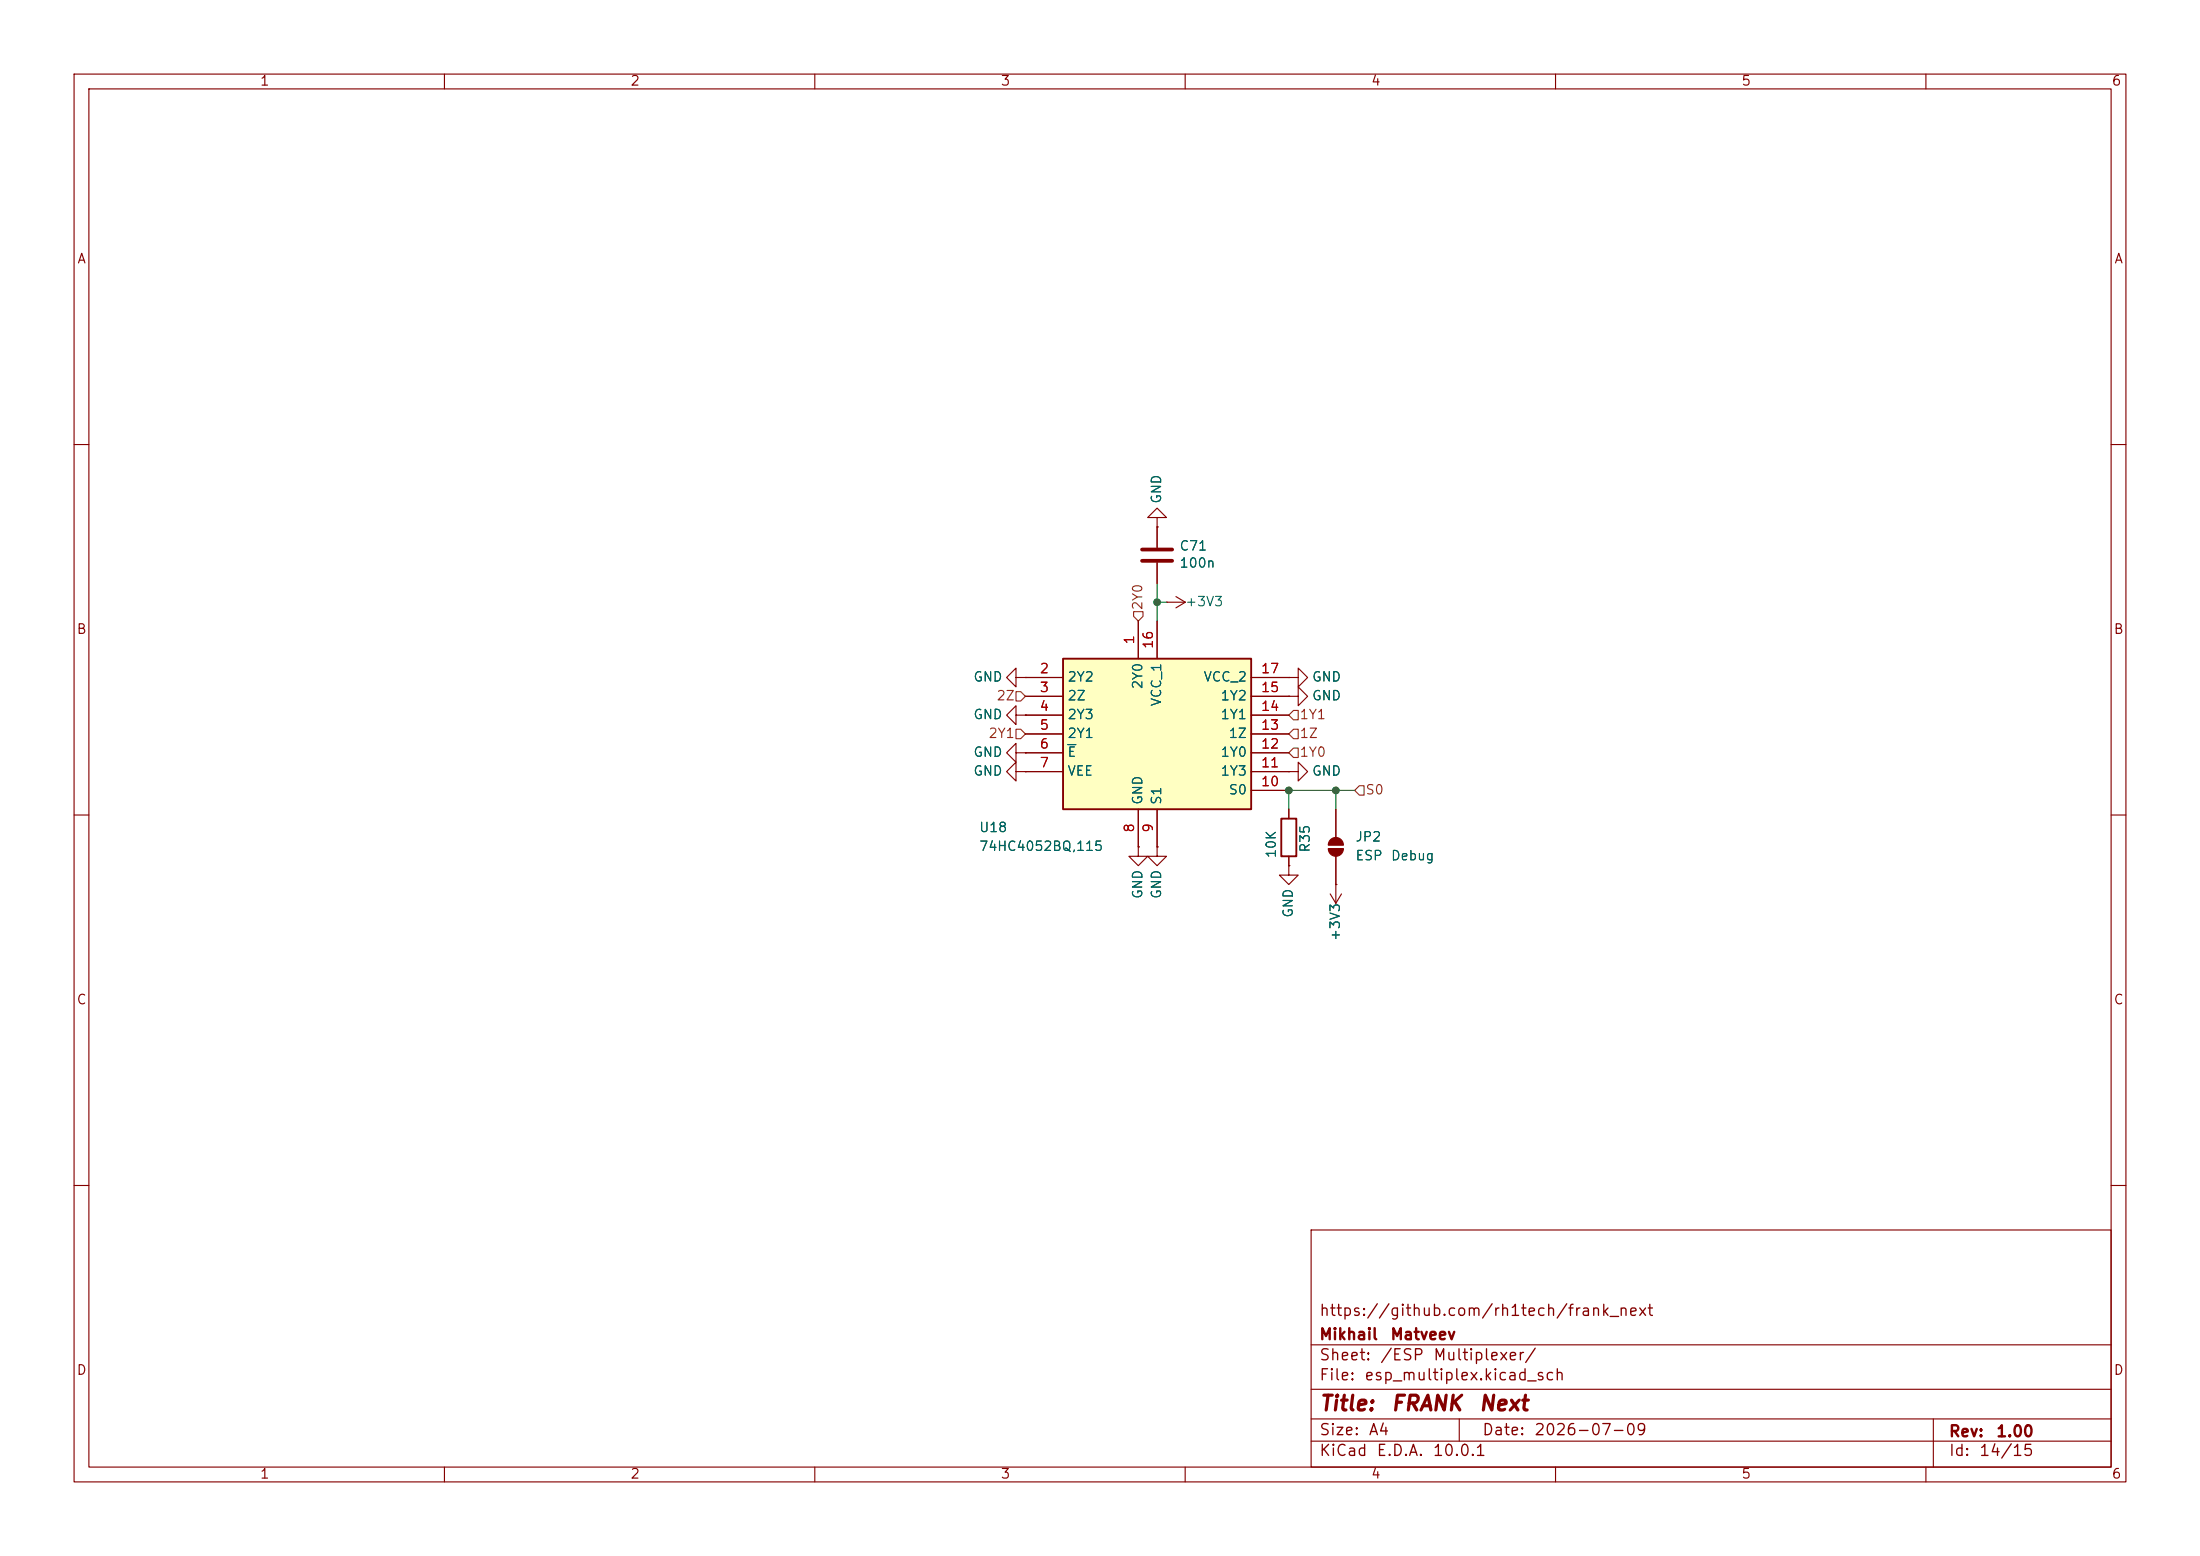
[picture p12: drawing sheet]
(kicad_sch
 (version 20260306)
 (generator "eeschema")
 (generator_version "10.0")
 (paper "A4")
 (title_block
  (title "${NAME}")
  (date "${DATE}")
  (rev "${VERSION}")
  (company "Mikhail Matveev")
  (comment 1 "https://github.com/rh1tech/frank_next"))
 (lib_symbols
  (symbol "FRANK:+3V3"
   (power global)
   (pin_numbers (hide yes))
   (pin_names
    (offset 0) (hide yes)) (exclude_from_sim no) (in_bom yes) (on_board yes)
   (in_pos_files yes)
   (duplicate_pin_numbers_are_jumpers no)
   (property "Reference" "#PWR" (at 0 -3.81 0) (show_name no) (do_not_autoplace no) (hide yes) (effects (font (size 1.27 1.27))))
   (property "Value" "+3V3" (at 0 3.556 0) (show_name no) (do_not_autoplace no) (effects (font (size 1.27 1.27))))
   (property "Footprint" "" (at 0 0 0) (show_name no) (do_not_autoplace no) (hide yes) (effects (font (size 1.27 1.27))))
   (property "Datasheet" "" (at 0 0 0) (show_name no) (do_not_autoplace no) (hide yes) (effects (font (size 1.27 1.27))))
   (property "Description" "Power symbol creates a global label with name \"+3V3\"" (at 0 0 0) (show_name no) (do_not_autoplace no) (hide yes) (effects (font (size 1.27 1.27))))
   (symbol "+3V3_0_1"
    (polyline (pts (xy -0.762 1.27) (xy 0 2.54)) (stroke (width 0) (type default)) (fill (type none)))
    (polyline (pts (xy 0 2.54) (xy 0.762 1.27)) (stroke (width 0) (type default)) (fill (type none)))
    (polyline (pts (xy 0 0) (xy 0 2.54)) (stroke (width 0) (type default)) (fill (type none))))
   (symbol "+3V3_1_1"
    (pin power_in line (at 0 0 90) (length 0) (name "" (effects (font (size 1.27 1.27)))) (number "1" (effects (font (size 1.27 1.27))))))
   (embedded_fonts no))
  (symbol "FRANK:74HC4052BQ115" (exclude_from_sim no) (in_bom yes) (on_board yes)
   (in_pos_files yes)
   (duplicate_pin_numbers_are_jumpers no)
   (property "Reference" "IC" (at 26.67 17.78 0) (show_name no) (do_not_autoplace no) (effects (font (size 1.27 1.27)) (justify left top)))
   (property "Value" "74HC4052BQ,115" (at 26.67 15.24 0) (show_name no) (do_not_autoplace no) (effects (font (size 1.27 1.27)) (justify left top)))
   (property "Footprint" "FRANK:74HC4052BQ115" (at 26.67 -84.76 0) (show_name no) (do_not_autoplace no) (hide yes) (effects (font (size 1.27 1.27)) (justify left top)))
   (property "Datasheet" "https://assets.nexperia.com/documents/data-sheet/74HC_HCT4052.pdf" (at 26.67 -184.76 0) (show_name no) (do_not_autoplace no) (hide yes) (effects (font (size 1.27 1.27)) (justify left top)))
   (property "Description" "74HC(T)4052 - Dual 4-channel analog multiplexer/demultiplexer@en-us" (at 0 0 0) (show_name no) (do_not_autoplace no) (hide yes) (effects (font (size 1.27 1.27))))
   (property "Height" "1" (at 26.67 -384.76 0) (show_name no) (do_not_autoplace no) (hide yes) (effects (font (size 1.27 1.27)) (justify left top)))
   (property "Mouser Part Number" "771-HC4052BQ115" (at 26.67 -484.76 0) (show_name no) (do_not_autoplace no) (hide yes) (effects (font (size 1.27 1.27)) (justify left top)))
   (property "Mouser Price/Stock" "https://www.mouser.co.uk/ProductDetail/Nexperia/74HC4052BQ115?qs=P62ublwmbi8316l1BJemeA%3D%3D" (at 26.67 -584.76 0) (show_name no) (do_not_autoplace no) (hide yes) (effects (font (size 1.27 1.27)) (justify left top)))
   (property "Manufacturer_Name" "Nexperia" (at 26.67 -684.76 0) (show_name no) (do_not_autoplace no) (hide yes) (effects (font (size 1.27 1.27)) (justify left top)))
   (property "Manufacturer_Part_Number" "74HC4052BQ,115" (at 26.67 -784.76 0) (show_name no) (do_not_autoplace no) (hide yes) (effects (font (size 1.27 1.27)) (justify left top)))
   (symbol "74HC4052BQ115_1_1"
    (rectangle (start 5.08 12.7) (end 25.4 -12.7) (stroke (width 0.254) (type default)) (fill (type background)))
    (pin passive line (at 0 -2.54 0) (length 5.08) (name "2Y0" (effects (font (size 1.27 1.27)))) (number "1" (effects (font (size 1.27 1.27)))))
    (pin passive line (at 7.62 -17.78 90) (length 5.08) (name "2Y2" (effects (font (size 1.27 1.27)))) (number "2" (effects (font (size 1.27 1.27)))))
    (pin passive line (at 10.16 -17.78 90) (length 5.08) (name "2Z" (effects (font (size 1.27 1.27)))) (number "3" (effects (font (size 1.27 1.27)))))
    (pin passive line (at 12.7 -17.78 90) (length 5.08) (name "2Y3" (effects (font (size 1.27 1.27)))) (number "4" (effects (font (size 1.27 1.27)))))
    (pin passive line (at 15.24 -17.78 90) (length 5.08) (name "2Y1" (effects (font (size 1.27 1.27)))) (number "5" (effects (font (size 1.27 1.27)))))
    (pin passive line (at 17.78 -17.78 90) (length 5.08) (name "~{E}" (effects (font (size 1.27 1.27)))) (number "6" (effects (font (size 1.27 1.27)))))
    (pin passive line (at 20.32 -17.78 90) (length 5.08) (name "VEE" (effects (font (size 1.27 1.27)))) (number "7" (effects (font (size 1.27 1.27)))))
    (pin passive line (at 30.48 -2.54 180) (length 5.08) (name "GND" (effects (font (size 1.27 1.27)))) (number "8" (effects (font (size 1.27 1.27)))))
    (pin passive line (at 30.48 0 180) (length 5.08) (name "S1" (effects (font (size 1.27 1.27)))) (number "9" (effects (font (size 1.27 1.27)))))
    (pin passive line (at 22.86 17.78 270) (length 5.08) (name "S0" (effects (font (size 1.27 1.27)))) (number "10" (effects (font (size 1.27 1.27)))))
    (pin passive line (at 20.32 17.78 270) (length 5.08) (name "1Y3" (effects (font (size 1.27 1.27)))) (number "11" (effects (font (size 1.27 1.27)))))
    (pin passive line (at 17.78 17.78 270) (length 5.08) (name "1Y0" (effects (font (size 1.27 1.27)))) (number "12" (effects (font (size 1.27 1.27)))))
    (pin passive line (at 15.24 17.78 270) (length 5.08) (name "1Z" (effects (font (size 1.27 1.27)))) (number "13" (effects (font (size 1.27 1.27)))))
    (pin passive line (at 12.7 17.78 270) (length 5.08) (name "1Y1" (effects (font (size 1.27 1.27)))) (number "14" (effects (font (size 1.27 1.27)))))
    (pin passive line (at 10.16 17.78 270) (length 5.08) (name "1Y2" (effects (font (size 1.27 1.27)))) (number "15" (effects (font (size 1.27 1.27)))))
    (pin passive line (at 0 0 0) (length 5.08) (name "VCC_1" (effects (font (size 1.27 1.27)))) (number "16" (effects (font (size 1.27 1.27)))))
    (pin passive line (at 7.62 17.78 270) (length 5.08) (name "VCC_2" (effects (font (size 1.27 1.27)))) (number "17" (effects (font (size 1.27 1.27))))))
   (embedded_fonts no))
  (symbol "FRANK:C"
   (pin_numbers (hide yes))
   (pin_names
    (offset 0.254)) (exclude_from_sim no) (in_bom yes) (on_board yes)
   (in_pos_files yes)
   (duplicate_pin_numbers_are_jumpers no)
   (property "Reference" "C" (at 0.635 2.54 0) (show_name no) (do_not_autoplace no) (effects (font (size 1.27 1.27)) (justify left)))
   (property "Value" "C" (at 0.635 -2.54 0) (show_name no) (do_not_autoplace no) (effects (font (size 1.27 1.27)) (justify left)))
   (property "Footprint" "" (at 0.9652 -3.81 0) (show_name no) (do_not_autoplace no) (hide yes) (effects (font (size 1.27 1.27))))
   (property "Datasheet" "" (at 0 0 0) (show_name no) (do_not_autoplace no) (hide yes) (effects (font (size 1.27 1.27))))
   (property "Description" "Unpolarized capacitor" (at 0 0 0) (show_name no) (do_not_autoplace no) (hide yes) (effects (font (size 1.27 1.27))))
   (symbol "C_0_1"
    (polyline (pts (xy -2.032 0.762) (xy 2.032 0.762)) (stroke (width 0.508) (type default)) (fill (type none)))
    (polyline (pts (xy -2.032 -0.762) (xy 2.032 -0.762)) (stroke (width 0.508) (type default)) (fill (type none))))
   (symbol "C_1_1"
    (pin passive line (at 0 3.81 270) (length 2.794) (name "" (effects (font (size 1.27 1.27)))) (number "1" (effects (font (size 1.27 1.27)))))
    (pin passive line (at 0 -3.81 90) (length 2.794) (name "" (effects (font (size 1.27 1.27)))) (number "2" (effects (font (size 1.27 1.27))))))
   (embedded_fonts no))
  (symbol "FRANK:GND"
   (power global)
   (pin_numbers (hide yes))
   (pin_names
    (offset 0) (hide yes)) (exclude_from_sim no) (in_bom yes) (on_board yes)
   (in_pos_files yes)
   (duplicate_pin_numbers_are_jumpers no)
   (property "Reference" "#PWR" (at 0 -6.35 0) (show_name no) (do_not_autoplace no) (hide yes) (effects (font (size 1.27 1.27))))
   (property "Value" "GND" (at 0 -3.81 0) (show_name no) (do_not_autoplace no) (effects (font (size 1.27 1.27))))
   (property "Footprint" "" (at 0 0 0) (show_name no) (do_not_autoplace no) (hide yes) (effects (font (size 1.27 1.27))))
   (property "Datasheet" "" (at 0 0 0) (show_name no) (do_not_autoplace no) (hide yes) (effects (font (size 1.27 1.27))))
   (property "Description" "Power symbol creates a global label with name \"GND\" , ground" (at 0 0 0) (show_name no) (do_not_autoplace no) (hide yes) (effects (font (size 1.27 1.27))))
   (symbol "GND_0_1"
    (polyline (pts (xy 0 0) (xy 0 -1.27) (xy 1.27 -1.27) (xy 0 -2.54) (xy -1.27 -1.27) (xy 0 -1.27)) (stroke (width 0) (type default)) (fill (type none))))
   (symbol "GND_1_1"
    (pin power_in line (at 0 0 270) (length 0) (name "" (effects (font (size 1.27 1.27)))) (number "1" (effects (font (size 1.27 1.27))))))
   (embedded_fonts no))
  (symbol "FRANK:R"
   (pin_numbers (hide yes))
   (pin_names
    (offset 0)) (exclude_from_sim no) (in_bom yes) (on_board yes)
   (in_pos_files yes)
   (duplicate_pin_numbers_are_jumpers no)
   (property "Reference" "R" (at 2.032 0 90) (show_name no) (do_not_autoplace no) (effects (font (size 1.27 1.27))))
   (property "Value" "R" (at 0 0 90) (show_name no) (do_not_autoplace no) (effects (font (size 1.27 1.27))))
   (property "Footprint" "" (at -1.778 0 90) (show_name no) (do_not_autoplace no) (hide yes) (effects (font (size 1.27 1.27))))
   (property "Datasheet" "" (at 0 0 0) (show_name no) (do_not_autoplace no) (hide yes) (effects (font (size 1.27 1.27))))
   (property "Description" "Resistor" (at 0 0 0) (show_name no) (do_not_autoplace no) (hide yes) (effects (font (size 1.27 1.27))))
   (symbol "R_0_1"
    (rectangle (start -1.016 -2.54) (end 1.016 2.54) (stroke (width 0.254) (type default)) (fill (type none))))
   (symbol "R_1_1"
    (pin passive line (at 0 3.81 270) (length 1.27) (name "" (effects (font (size 1.27 1.27)))) (number "1" (effects (font (size 1.27 1.27)))))
    (pin passive line (at 0 -3.81 90) (length 1.27) (name "" (effects (font (size 1.27 1.27)))) (number "2" (effects (font (size 1.27 1.27))))))
   (embedded_fonts no))
  (symbol "FRANK:SolderJumper_2_Open"
   (pin_numbers (hide yes))
   (pin_names
    (offset 0) (hide yes)) (exclude_from_sim no) (in_bom no) (on_board yes)
   (in_pos_files yes)
   (duplicate_pin_numbers_are_jumpers no)
   (property "Reference" "JP" (at 0 2.032 0) (show_name no) (do_not_autoplace no) (effects (font (size 1.27 1.27))))
   (property "Value" "SolderJumper_2_Open" (at 0 -2.54 0) (show_name no) (do_not_autoplace no) (effects (font (size 1.27 1.27))))
   (property "Footprint" "" (at 0 0 0) (show_name no) (do_not_autoplace no) (hide yes) (effects (font (size 1.27 1.27))))
   (property "Datasheet" "" (at 0 -7.62 0) (show_name no) (do_not_autoplace no) (hide yes) (effects (font (size 1.27 1.27))))
   (property "Description" "Solder Jumper, 2-pole, open" (at 0 -5.08 0) (show_name no) (do_not_autoplace no) (hide yes) (effects (font (size 1.27 1.27))))
   (symbol "SolderJumper_2_Open_0_1"
    (polyline (pts (xy -0.254 1.016) (xy -0.254 -1.016)) (stroke (width 0.1524) (type default)) (fill (type none)))
    (arc (start -0.254 -1.016) (mid -1.2656 0) (end -0.254 1.016) (stroke (width 0.1524) (type default)) (fill (type outline)))
    (arc (start 0.254 1.016) (mid 1.2656 0) (end 0.254 -1.016) (stroke (width 0.1524) (type default)) (fill (type outline)))
    (polyline (pts (xy 0.254 1.016) (xy 0.254 -1.016)) (stroke (width 0.1524) (type default)) (fill (type none))))
   (symbol "SolderJumper_2_Open_1_1"
    (pin passive line (at -5.08 0 0) (length 3.81) (name "A" (effects (font (size 1.27 1.27)))) (number "1" (effects (font (size 1.27 1.27)))))
    (pin passive line (at 5.08 0 180) (length 3.81) (name "B" (effects (font (size 1.27 1.27)))) (number "2" (effects (font (size 1.27 1.27))))))
   (embedded_fonts no)))
 (junction
  (at 156.21 81.28)
  (diameter 0)
  (color 0 0 0 0))
 (junction
  (at 173.99 106.68)
  (diameter 0)
  (color 0 0 0 0))
 (junction
  (at 180.34 106.68)
  (diameter 0)
  (color 0 0 0 0))
 (wire
  (pts (xy 156.21 81.28) (xy 156.21 83.82))
  (stroke (width 0) (type default)))
 (wire
  (pts (xy 156.21 81.28) (xy 157.48 81.28))
  (stroke (width 0) (type default)))
 (wire
  (pts (xy 180.34 109.22) (xy 180.34 106.68))
  (stroke (width 0) (type default)))
 (wire
  (pts (xy 156.21 78.74) (xy 156.21 81.28))
  (stroke (width 0) (type default)))
 (wire
  (pts (xy 173.99 106.68) (xy 180.34 106.68))
  (stroke (width 0) (type default)))
 (wire
  (pts (xy 173.99 109.22) (xy 173.99 106.68))
  (stroke (width 0) (type default)))
 (wire
  (pts (xy 180.34 106.68) (xy 182.88 106.68))
  (stroke (width 0) (type default)))
 (hierarchical_label "2Y1"
  (shape input)
  (at 138.43 99.06 180)
  (effects (font (size 1.27 1.27)) (justify right)))
 (hierarchical_label "1Y0"
  (shape input)
  (at 173.99 101.6 0)
  (effects (font (size 1.27 1.27)) (justify left)))
 (hierarchical_label "1Y1"
  (shape input)
  (at 173.99 96.52 0)
  (effects (font (size 1.27 1.27)) (justify left)))
 (hierarchical_label "1Z"
  (shape input)
  (at 173.99 99.06 0)
  (effects (font (size 1.27 1.27)) (justify left)))
 (hierarchical_label "S0"
  (shape input)
  (at 182.88 106.68 0)
  (effects (font (size 1.27 1.27)) (justify left)))
 (hierarchical_label "2Z"
  (shape input)
  (at 138.43 93.98 180)
  (effects (font (size 1.27 1.27)) (justify right)))
 (hierarchical_label "2Y0"
  (shape input)
  (at 153.67 83.82 90)
  (effects (font (size 1.27 1.27)) (justify left)))
 (symbol
  (lib_id "FRANK:74HC4052BQ115")
  (at 156.21 83.82 270)
  (unit 1)
  (body_style 1)
  (exclude_from_sim no)
  (in_bom yes)
  (on_board yes)
  (in_pos_files yes)
  (dnp no)
  (property "Reference" "U18" (at 132.08 111.76 90) (show_name no) (do_not_autoplace no) (effects (font (size 1.27 1.27)) (justify left)))
  (property "Value" "74HC4052BQ,115" (at 132.08 114.3 90) (show_name no) (do_not_autoplace no) (effects (font (size 1.27 1.27)) (justify left)))
  (property "Footprint" "FRANK:74HC4052BQ115" (at 71.45 110.49 0) (hide yes) (show_name no) (do_not_autoplace no) (effects (font (size 1.27 1.27)) (justify left top)))
  (property "Datasheet" "https://assets.nexperia.com/documents/data-sheet/74HC_HCT4052.pdf" (at -28.55 110.49 0) (hide yes) (show_name no) (do_not_autoplace no) (effects (font (size 1.27 1.27)) (justify left top)))
  (property "Description" "74HC(T)4052 - Dual 4-channel analog multiplexer/demultiplexer@en-us" (at 156.21 83.82 0) (hide yes) (show_name no) (do_not_autoplace no) (effects (font (size 1.27 1.27))))
  (property "Height" "1" (at -228.55 110.49 0) (hide yes) (show_name no) (do_not_autoplace no) (effects (font (size 1.27 1.27)) (justify left top)))
  (property "Mouser Part Number" "771-HC4052BQ115" (at -328.55 110.49 0) (hide yes) (show_name no) (do_not_autoplace no) (effects (font (size 1.27 1.27)) (justify left top)))
  (property "Mouser Price/Stock" "https://www.mouser.co.uk/ProductDetail/Nexperia/74HC4052BQ115?qs=P62ublwmbi8316l1BJemeA%3D%3D" (at -428.55 110.49 0) (hide yes) (show_name no) (do_not_autoplace no) (effects (font (size 1.27 1.27)) (justify left top)))
  (property "Manufacturer_Name" "Nexperia" (at -528.55 110.49 0) (hide yes) (show_name no) (do_not_autoplace no) (effects (font (size 1.27 1.27)) (justify left top)))
  (property "Manufacturer_Part_Number" "74HC4052BQ,115" (at -628.55 110.49 0) (hide yes) (show_name no) (do_not_autoplace no) (effects (font (size 1.27 1.27)) (justify left top)))
  (pin "1")
  (pin "2")
  (pin "3")
  (pin "17")
  (pin "16")
  (pin "15")
  (pin "14")
  (pin "13")
  (pin "9")
  (pin "10")
  (pin "12")
  (pin "7")
  (pin "8")
  (pin "11")
  (pin "4")
  (pin "5")
  (pin "6"))
 (symbol
  (lib_id "FRANK:GND")
  (at 153.67 114.3 0)
  (unit 1)
  (body_style 1)
  (exclude_from_sim no)
  (in_bom yes)
  (on_board yes)
  (in_pos_files yes)
  (dnp no)
  (property "Reference" "#PWR0158" (at 153.67 120.65 0) (hide yes) (show_name no) (do_not_autoplace no) (effects (font (size 1.27 1.27))))
  (property "Value" "GND" (at 153.67 119.38 90) (show_name no) (do_not_autoplace no) (effects (font (size 1.27 1.27))))
  (property "Footprint" "" (at 153.67 114.3 0) (hide yes) (show_name no) (do_not_autoplace no) (effects (font (size 1.27 1.27))))
  (property "Datasheet" "" (at 153.67 114.3 0) (hide yes) (show_name no) (do_not_autoplace no) (effects (font (size 1.27 1.27))))
  (property "Description" "Power symbol creates a global label with name \"GND\" , ground" (at 153.67 114.3 0) (hide yes) (show_name no) (do_not_autoplace no) (effects (font (size 1.27 1.27))))
  (pin "1"))
 (symbol
  (lib_id "FRANK:GND")
  (at 156.21 114.3 0)
  (unit 1)
  (body_style 1)
  (exclude_from_sim no)
  (in_bom yes)
  (on_board yes)
  (in_pos_files yes)
  (dnp no)
  (property "Reference" "#PWR0160" (at 156.21 120.65 0) (hide yes) (show_name no) (do_not_autoplace no) (effects (font (size 1.27 1.27))))
  (property "Value" "GND" (at 156.21 119.38 90) (show_name no) (do_not_autoplace no) (effects (font (size 1.27 1.27))))
  (property "Footprint" "" (at 156.21 114.3 0) (hide yes) (show_name no) (do_not_autoplace no) (effects (font (size 1.27 1.27))))
  (property "Datasheet" "" (at 156.21 114.3 0) (hide yes) (show_name no) (do_not_autoplace no) (effects (font (size 1.27 1.27))))
  (property "Description" "Power symbol creates a global label with name \"GND\" , ground" (at 156.21 114.3 0) (hide yes) (show_name no) (do_not_autoplace no) (effects (font (size 1.27 1.27))))
  (pin "1"))
 (symbol
  (lib_id "FRANK:SolderJumper_2_Open")
  (at 180.34 114.3 90)
  (unit 1)
  (body_style 1)
  (exclude_from_sim no)
  (in_bom no)
  (on_board yes)
  (in_pos_files yes)
  (dnp no)
  (fields_autoplaced yes)
  (property "Reference" "JP2" (at 182.88 113.0299 90) (show_name no) (do_not_autoplace no) (effects (font (size 1.27 1.27)) (justify right)))
  (property "Value" "ESP Debug" (at 182.88 115.5699 90) (show_name no) (do_not_autoplace no) (effects (font (size 1.27 1.27)) (justify right)))
  (property "Footprint" "FRANK:SolderJumper-2_P1.3mm_Open_RoundedPad1.0x1.5mm" (at 180.34 114.3 0) (hide yes) (show_name no) (do_not_autoplace no) (effects (font (size 1.27 1.27))))
  (property "Datasheet" "" (at 187.96 114.3 0) (hide yes) (show_name no) (do_not_autoplace no) (effects (font (size 1.27 1.27))))
  (property "Description" "Solder Jumper, 2-pole, open" (at 185.42 114.3 0) (hide yes) (show_name no) (do_not_autoplace no) (effects (font (size 1.27 1.27))))
  (pin "1")
  (pin "2"))
 (symbol
  (lib_id "FRANK:GND")
  (at 138.43 96.52 270)
  (unit 1)
  (body_style 1)
  (exclude_from_sim no)
  (in_bom yes)
  (on_board yes)
  (in_pos_files yes)
  (dnp no)
  (property "Reference" "#PWR0155" (at 132.08 96.52 0) (hide yes) (show_name no) (do_not_autoplace no) (effects (font (size 1.27 1.27))))
  (property "Value" "GND" (at 133.35 96.52 90) (show_name no) (do_not_autoplace no) (effects (font (size 1.27 1.27))))
  (property "Footprint" "" (at 138.43 96.52 0) (hide yes) (show_name no) (do_not_autoplace no) (effects (font (size 1.27 1.27))))
  (property "Datasheet" "" (at 138.43 96.52 0) (hide yes) (show_name no) (do_not_autoplace no) (effects (font (size 1.27 1.27))))
  (property "Description" "Power symbol creates a global label with name \"GND\" , ground" (at 138.43 96.52 0) (hide yes) (show_name no) (do_not_autoplace no) (effects (font (size 1.27 1.27))))
  (pin "1"))
 (symbol
  (lib_id "FRANK:GND")
  (at 173.99 104.14 90)
  (unit 1)
  (body_style 1)
  (exclude_from_sim no)
  (in_bom yes)
  (on_board yes)
  (in_pos_files yes)
  (dnp no)
  (property "Reference" "#PWR0164" (at 180.34 104.14 0) (hide yes) (show_name no) (do_not_autoplace no) (effects (font (size 1.27 1.27))))
  (property "Value" "GND" (at 179.07 104.14 90) (show_name no) (do_not_autoplace no) (effects (font (size 1.27 1.27))))
  (property "Footprint" "" (at 173.99 104.14 0) (hide yes) (show_name no) (do_not_autoplace no) (effects (font (size 1.27 1.27))))
  (property "Datasheet" "" (at 173.99 104.14 0) (hide yes) (show_name no) (do_not_autoplace no) (effects (font (size 1.27 1.27))))
  (property "Description" "Power symbol creates a global label with name \"GND\" , ground" (at 173.99 104.14 0) (hide yes) (show_name no) (do_not_autoplace no) (effects (font (size 1.27 1.27))))
  (pin "1"))
 (symbol
  (lib_id "FRANK:GND")
  (at 138.43 104.14 270)
  (unit 1)
  (body_style 1)
  (exclude_from_sim no)
  (in_bom yes)
  (on_board yes)
  (in_pos_files yes)
  (dnp no)
  (property "Reference" "#PWR0157" (at 132.08 104.14 0) (hide yes) (show_name no) (do_not_autoplace no) (effects (font (size 1.27 1.27))))
  (property "Value" "GND" (at 133.35 104.14 90) (show_name no) (do_not_autoplace no) (effects (font (size 1.27 1.27))))
  (property "Footprint" "" (at 138.43 104.14 0) (hide yes) (show_name no) (do_not_autoplace no) (effects (font (size 1.27 1.27))))
  (property "Datasheet" "" (at 138.43 104.14 0) (hide yes) (show_name no) (do_not_autoplace no) (effects (font (size 1.27 1.27))))
  (property "Description" "Power symbol creates a global label with name \"GND\" , ground" (at 138.43 104.14 0) (hide yes) (show_name no) (do_not_autoplace no) (effects (font (size 1.27 1.27))))
  (pin "1"))
 (symbol
  (lib_id "FRANK:GND")
  (at 173.99 93.98 90)
  (unit 1)
  (body_style 1)
  (exclude_from_sim no)
  (in_bom yes)
  (on_board yes)
  (in_pos_files yes)
  (dnp no)
  (property "Reference" "#PWR0163" (at 180.34 93.98 0) (hide yes) (show_name no) (do_not_autoplace no) (effects (font (size 1.27 1.27))))
  (property "Value" "GND" (at 179.07 93.98 90) (show_name no) (do_not_autoplace no) (effects (font (size 1.27 1.27))))
  (property "Footprint" "" (at 173.99 93.98 0) (hide yes) (show_name no) (do_not_autoplace no) (effects (font (size 1.27 1.27))))
  (property "Datasheet" "" (at 173.99 93.98 0) (hide yes) (show_name no) (do_not_autoplace no) (effects (font (size 1.27 1.27))))
  (property "Description" "Power symbol creates a global label with name \"GND\" , ground" (at 173.99 93.98 0) (hide yes) (show_name no) (do_not_autoplace no) (effects (font (size 1.27 1.27))))
  (pin "1"))
 (symbol
  (lib_id "FRANK:GND")
  (at 156.21 71.12 180)
  (unit 1)
  (body_style 1)
  (exclude_from_sim no)
  (in_bom yes)
  (on_board yes)
  (in_pos_files yes)
  (dnp no)
  (property "Reference" "#PWR0159" (at 156.21 64.77 0) (hide yes) (show_name no) (do_not_autoplace no) (effects (font (size 1.27 1.27))))
  (property "Value" "GND" (at 156.21 66.04 90) (show_name no) (do_not_autoplace no) (effects (font (size 1.27 1.27))))
  (property "Footprint" "" (at 156.21 71.12 0) (hide yes) (show_name no) (do_not_autoplace no) (effects (font (size 1.27 1.27))))
  (property "Datasheet" "" (at 156.21 71.12 0) (hide yes) (show_name no) (do_not_autoplace no) (effects (font (size 1.27 1.27))))
  (property "Description" "Power symbol creates a global label with name \"GND\" , ground" (at 156.21 71.12 0) (hide yes) (show_name no) (do_not_autoplace no) (effects (font (size 1.27 1.27))))
  (pin "1"))
 (symbol
  (lib_id "FRANK:GND")
  (at 138.43 101.6 270)
  (unit 1)
  (body_style 1)
  (exclude_from_sim no)
  (in_bom yes)
  (on_board yes)
  (in_pos_files yes)
  (dnp no)
  (property "Reference" "#PWR0156" (at 132.08 101.6 0) (hide yes) (show_name no) (do_not_autoplace no) (effects (font (size 1.27 1.27))))
  (property "Value" "GND" (at 133.35 101.6 90) (show_name no) (do_not_autoplace no) (effects (font (size 1.27 1.27))))
  (property "Footprint" "" (at 138.43 101.6 0) (hide yes) (show_name no) (do_not_autoplace no) (effects (font (size 1.27 1.27))))
  (property "Datasheet" "" (at 138.43 101.6 0) (hide yes) (show_name no) (do_not_autoplace no) (effects (font (size 1.27 1.27))))
  (property "Description" "Power symbol creates a global label with name \"GND\" , ground" (at 138.43 101.6 0) (hide yes) (show_name no) (do_not_autoplace no) (effects (font (size 1.27 1.27))))
  (pin "1"))
 (symbol
  (lib_id "FRANK:R")
  (at 173.99 113.03 0)
  (unit 1)
  (body_style 1)
  (exclude_from_sim no)
  (in_bom yes)
  (on_board yes)
  (in_pos_files yes)
  (dnp no)
  (property "Reference" "R35" (at 176.276 111.252 90) (show_name no) (do_not_autoplace no) (effects (font (size 1.27 1.27)) (justify right)))
  (property "Value" "10K" (at 171.704 112.014 90) (show_name no) (do_not_autoplace no) (effects (font (size 1.27 1.27)) (justify right)))
  (property "Footprint" "FRANK:R_0603_1608Metric" (at 172.212 113.03 90) (hide yes) (show_name no) (do_not_autoplace no) (effects (font (size 1.27 1.27))))
  (property "Datasheet" "https://www.vishay.com/docs/28952/mcs0402at-mct0603at-mcu0805at-mca1206at.pdf" (at 173.99 113.03 0) (hide yes) (show_name no) (do_not_autoplace no) (effects (font (size 1.27 1.27))))
  (property "Description" "" (at 173.99 113.03 0) (hide yes) (show_name no) (do_not_autoplace no) (effects (font (size 1.27 1.27))))
  (property "AliExpress" "https://www.aliexpress.com/item/1005005945735199.html" (at 173.99 113.03 0) (hide yes) (show_name no) (do_not_autoplace no) (effects (font (size 1.27 1.27))))
  (property "LCSC" "" (at 173.99 113.03 0) (show_name no) (do_not_autoplace no) (effects (font (size 1.27 1.27))))
  (pin "1")
  (pin "2"))
 (symbol
  (lib_id "FRANK:+3V3")
  (at 180.34 119.38 180)
  (unit 1)
  (body_style 1)
  (exclude_from_sim no)
  (in_bom yes)
  (on_board yes)
  (in_pos_files yes)
  (dnp no)
  (property "Reference" "#PWR0166" (at 180.34 115.57 0) (hide yes) (show_name no) (do_not_autoplace no) (effects (font (size 1.27 1.27))))
  (property "Value" "+3V3" (at 180.34 124.46 90) (show_name no) (do_not_autoplace no) (effects (font (size 1.27 1.27))))
  (property "Footprint" "" (at 180.34 119.38 0) (hide yes) (show_name no) (do_not_autoplace no) (effects (font (size 1.27 1.27))))
  (property "Datasheet" "" (at 180.34 119.38 0) (hide yes) (show_name no) (do_not_autoplace no) (effects (font (size 1.27 1.27))))
  (property "Description" "Power symbol creates a global label with name \"+3V3\"" (at 180.34 119.38 0) (hide yes) (show_name no) (do_not_autoplace no) (effects (font (size 1.27 1.27))))
  (pin "1"))
 (symbol
  (lib_id "FRANK:+3V3")
  (at 157.48 81.28 270)
  (unit 1)
  (body_style 1)
  (exclude_from_sim no)
  (in_bom yes)
  (on_board yes)
  (in_pos_files yes)
  (dnp no)
  (property "Reference" "#PWR0161" (at 153.67 81.28 0) (hide yes) (show_name no) (do_not_autoplace no) (effects (font (size 1.27 1.27))))
  (property "Value" "+3V3" (at 162.56 81.28 90) (show_name no) (do_not_autoplace no) (effects (font (size 1.27 1.27))))
  (property "Footprint" "" (at 157.48 81.28 0) (hide yes) (show_name no) (do_not_autoplace no) (effects (font (size 1.27 1.27))))
  (property "Datasheet" "" (at 157.48 81.28 0) (hide yes) (show_name no) (do_not_autoplace no) (effects (font (size 1.27 1.27))))
  (property "Description" "Power symbol creates a global label with name \"+3V3\"" (at 157.48 81.28 0) (hide yes) (show_name no) (do_not_autoplace no) (effects (font (size 1.27 1.27))))
  (pin "1"))
 (symbol
  (lib_id "FRANK:GND")
  (at 138.43 91.44 270)
  (unit 1)
  (body_style 1)
  (exclude_from_sim no)
  (in_bom yes)
  (on_board yes)
  (in_pos_files yes)
  (dnp no)
  (property "Reference" "#PWR0154" (at 132.08 91.44 0) (hide yes) (show_name no) (do_not_autoplace no) (effects (font (size 1.27 1.27))))
  (property "Value" "GND" (at 133.35 91.44 90) (show_name no) (do_not_autoplace no) (effects (font (size 1.27 1.27))))
  (property "Footprint" "" (at 138.43 91.44 0) (hide yes) (show_name no) (do_not_autoplace no) (effects (font (size 1.27 1.27))))
  (property "Datasheet" "" (at 138.43 91.44 0) (hide yes) (show_name no) (do_not_autoplace no) (effects (font (size 1.27 1.27))))
  (property "Description" "Power symbol creates a global label with name \"GND\" , ground" (at 138.43 91.44 0) (hide yes) (show_name no) (do_not_autoplace no) (effects (font (size 1.27 1.27))))
  (pin "1"))
 (symbol
  (lib_id "FRANK:GND")
  (at 173.99 116.84 0)
  (unit 1)
  (body_style 1)
  (exclude_from_sim no)
  (in_bom yes)
  (on_board yes)
  (in_pos_files yes)
  (dnp no)
  (property "Reference" "#PWR0165" (at 173.99 123.19 0) (hide yes) (show_name no) (do_not_autoplace no) (effects (font (size 1.27 1.27))))
  (property "Value" "GND" (at 173.99 121.92 90) (show_name no) (do_not_autoplace no) (effects (font (size 1.27 1.27))))
  (property "Footprint" "" (at 173.99 116.84 0) (hide yes) (show_name no) (do_not_autoplace no) (effects (font (size 1.27 1.27))))
  (property "Datasheet" "" (at 173.99 116.84 0) (hide yes) (show_name no) (do_not_autoplace no) (effects (font (size 1.27 1.27))))
  (property "Description" "Power symbol creates a global label with name \"GND\" , ground" (at 173.99 116.84 0) (hide yes) (show_name no) (do_not_autoplace no) (effects (font (size 1.27 1.27))))
  (pin "1"))
 (symbol
  (lib_id "FRANK:GND")
  (at 173.99 91.44 90)
  (unit 1)
  (body_style 1)
  (exclude_from_sim no)
  (in_bom yes)
  (on_board yes)
  (in_pos_files yes)
  (dnp no)
  (property "Reference" "#PWR0162" (at 180.34 91.44 0) (hide yes) (show_name no) (do_not_autoplace no) (effects (font (size 1.27 1.27))))
  (property "Value" "GND" (at 179.07 91.44 90) (show_name no) (do_not_autoplace no) (effects (font (size 1.27 1.27))))
  (property "Footprint" "" (at 173.99 91.44 0) (hide yes) (show_name no) (do_not_autoplace no) (effects (font (size 1.27 1.27))))
  (property "Datasheet" "" (at 173.99 91.44 0) (hide yes) (show_name no) (do_not_autoplace no) (effects (font (size 1.27 1.27))))
  (property "Description" "Power symbol creates a global label with name \"GND\" , ground" (at 173.99 91.44 0) (hide yes) (show_name no) (do_not_autoplace no) (effects (font (size 1.27 1.27))))
  (pin "1"))
 (symbol
  (lib_id "FRANK:C")
  (at 156.21 74.93 0)
  (unit 1)
  (body_style 1)
  (exclude_from_sim no)
  (in_bom yes)
  (on_board yes)
  (in_pos_files yes)
  (dnp no)
  (property "Reference" "C71" (at 159.131 73.7616 0) (show_name no) (do_not_autoplace no) (effects (font (size 1.27 1.27)) (justify left)))
  (property "Value" "100n" (at 159.131 76.073 0) (show_name no) (do_not_autoplace no) (effects (font (size 1.27 1.27)) (justify left)))
  (property "Footprint" "FRANK:C_0603_1608Metric" (at 157.1752 78.74 0) (hide yes) (show_name no) (do_not_autoplace no) (effects (font (size 1.27 1.27))))
  (property "Datasheet" "https://eu.mouser.com/datasheet/2/40/KGM_X7R-3223212.pdf" (at 156.21 74.93 0) (hide yes) (show_name no) (do_not_autoplace no) (effects (font (size 1.27 1.27))))
  (property "Description" "" (at 156.21 74.93 0) (hide yes) (show_name no) (do_not_autoplace no) (effects (font (size 1.27 1.27))))
  (property "AliExpress" "https://www.aliexpress.com/item/33008008276.html" (at 156.21 74.93 0) (hide yes) (show_name no) (do_not_autoplace no) (effects (font (size 1.27 1.27))))
  (property "LCSC" "" (at 156.21 74.93 0) (show_name no) (do_not_autoplace no) (effects (font (size 1.27 1.27))))
  (pin "1")
  (pin "2")))
